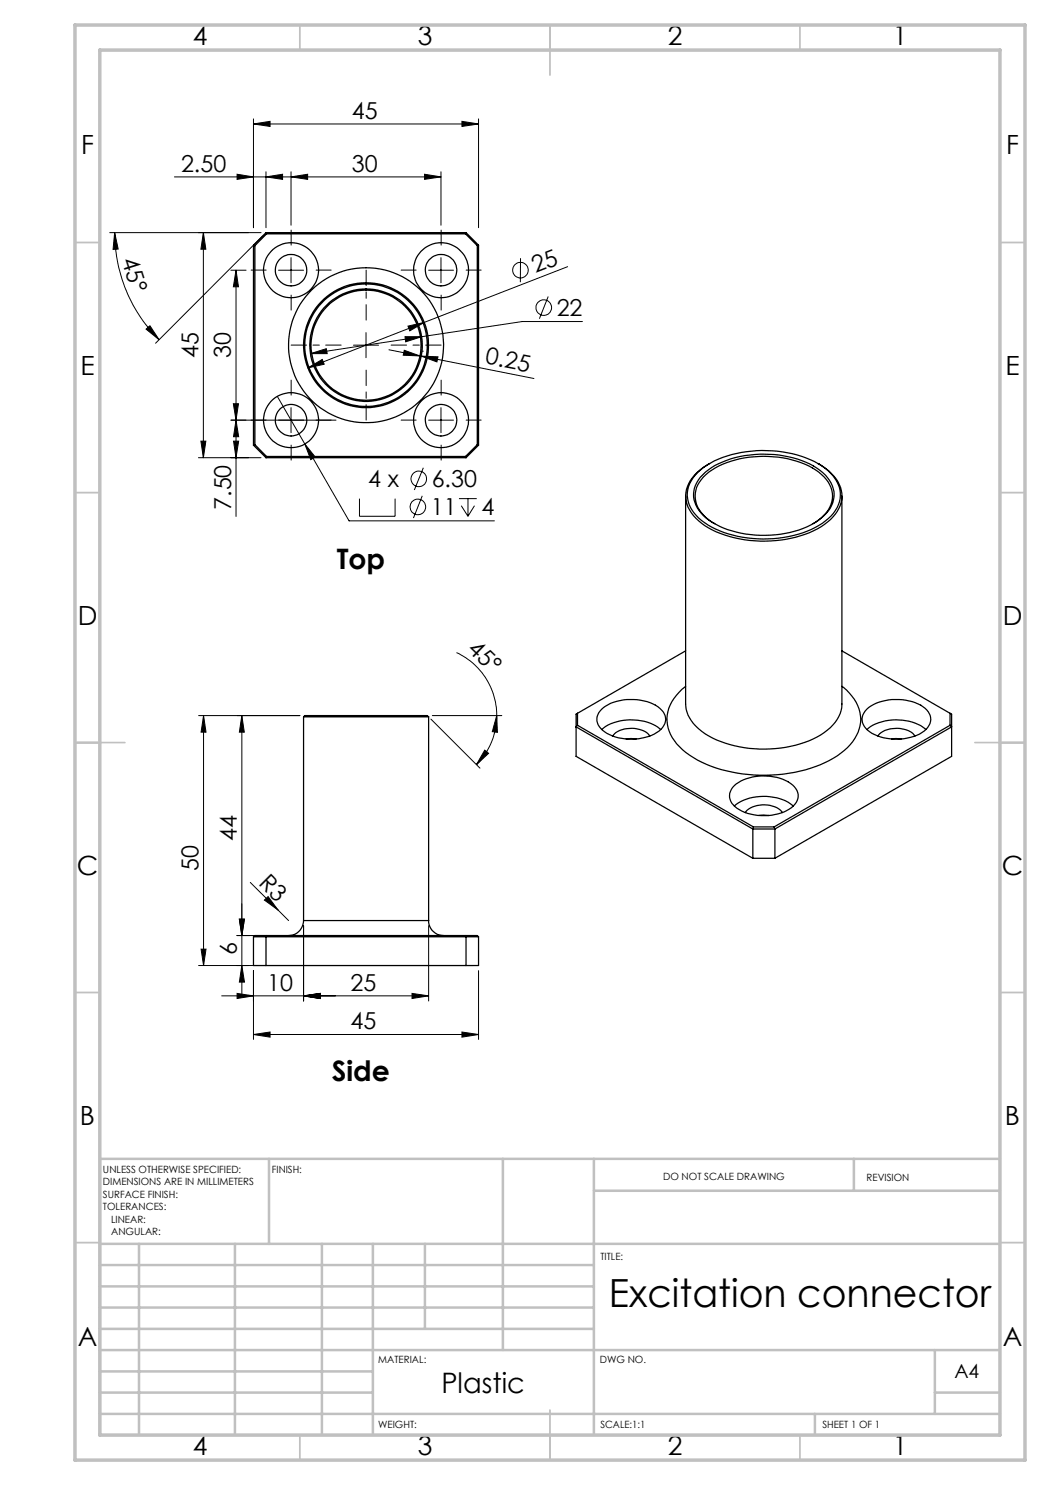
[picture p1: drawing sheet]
<svg xmlns="http://www.w3.org/2000/svg" width="210mm" height="297mm" viewBox="0 0 210 297" stroke-linecap="round" stroke-linejoin="round" font-family="sans-serif">
<g fill="none" stroke="#000" stroke-width=".2">
<path d="M47.4 34.9l3.3 .5-3.3 .5zM50.7 24.8l3.3-.5v1zM50.7 23.8v21.7M50.7 24.8h45M53.2 35.4l3.3-.5v1zM53.2 34.4v11.1M58.2 35.4l3.3-.5v1zM58.2 34.4v10.6M84.9 34.9l3.3 .5-3.3 .5zM88.2 34.4v10.6M88.2 35.4h-53.3M92.4 24.3l3.3 .5-3.3 .5z"/>
<path d="M95.7 23.8v21.7M21.9 46.5h30.3M22.9 46.5l.7 3.3-1 .1zM22.9 46.5a30.4 30.4 0 0 0 8.9 21.4M40.7 46.5v45M40.7 46.5l.5 3.3h-1zM46.2 54h3M47.2 54v49.3M47.2 54l.5 3.4h-1zM52.5 47.2l-21.4 21.4M55.7 54h5M58.2 51.5v5"/>
<path d="M85.7 54h5M88.2 51.5v5M104.1 51.6v4.8M109.6 59.3l-1.7 4.4M113.5 53.3l-28.7 11.2M29.2 65.8l.8-.6 1.8 2.7zM55.5 79.3l14.3 24.9h29.1M61.6 73.6l2.9-1.7 .3 .9zM62.1 70.7l3.2-1 .1 1zM70.7 69h5M73.2 66.5v5M77.8 70l6.2 1.2"/>
<path d="M80.9 70.1l3.1 1.1-3.4-.2zM81 67.3h3.3l-3.2 1.1zM81.6 65.2l3.2-.7-2.8 1.7zM83.8 72.2h.1M84 71.2h.2M84.2 71.2l3.4 .2-.2 1zM84.2 71.2l22.6 4.5M84.3 67.3l-22.2 3.4M84.5 70.2h.1M84.8 64.5l-23.2 9.1M116.5 64.3h-12l-20.2 3M39.7 91.5h12.5"/>
<path d="M40.2 88.2h1l-.5 3.3zM46.2 84h21M46.7 80.7h1l-.5 3.3zM46.7 88.2h1l-.5 3.3zM47.2 84l.5 3.3h-1zM58.2 81.5v5M61 88.8l2 2.6-.8 .5zM71.9 99.7v3.6h7.1v-3.6M84.5 99.2l-1.8 4.4M84.7 93.6l-1.8 4.4M85.7 84h5M88.2 81.5v5"/>
<path d="M91.8 99.7h3.6M93.6 99.7v3.6M92.3 101.1l1.3 2.2M94.9 101.1l-1.3 2.2M91.3 130.5a13.8 13.8 0 0 1 8 12.6M39.7 143.1h20.3M40.7 143.1v50M40.7 143.1l.5 3.3h-1zM48.4 143.1v56.4M48.4 143.1l.5 3.3h-1zM86.2 143.8l9.8 9.8M86.5 143.1h13.9"/>
<path d="M96.9 150l.8 .7-2.4 2.2zM99.3 143.1l.2 3.4-1-.2zM99.3 143.1a13.8 13.8 0 0 1-4 9.8M50.1 176.5l7.6 7.6M39.7 193.1h55M40.2 189.8h1l-.5 3.3zM44.3 199.2h41.4M47.4 187.1h47.3M47.4 198.7l3.3 .5-3.3 .5zM47.9 183.8h1l-.5 3.3zM48.4 193.1l.5 3.3h-1zM50.7 194.1v13.8"/>
<path d="M52.9 180l.7-.7 2 2.7zM60.7 199.2l3.3-.5v1zM60.7 185.1v15.1M82.4 198.7l3.3 .5-3.3 .5zM85.7 185.1v15.1M95.7 194.1v13.8M50.7 206.9l3.3-.5v1zM50.7 206.9h45M92.4 206.4l3.3 .5-3.3 .5z"/>
<circle cx="104.1" cy="54" r="1.56"/>
<circle cx="108.8" cy="61.5" r="1.55"/>
<circle cx="83.8" cy="95.8" r="1.55"/>
<circle cx="83.6" cy="101.4" r="1.55"/>
</g>
<g fill="none" stroke="#000" stroke-width=".2" stroke-dasharray="15.2 1.3 1.3 1.3">
<path d="M53.2 54h-3M58.2 49v-3M58.2 59v3M63.2 54h3M83.2 54h-3M88.2 49v-3M88.2 59v3M93.2 54h3M58.2 79v-3M88.2 79v-3M53.2 84h-3M58.2 89v3"/>
<path d="M63.2 84h3M83.2 84h-3M88.2 89v3M93.2 84h3"/>
</g>
<path d="M68.2 69h-10M73.2 64v-10M73.2 74v10M78.2 69h10" fill="none" stroke="#000" stroke-width=".2" stroke-dasharray="15.2 1.3 1.3 1.3" stroke-dashoffset="12.1"/>
<g fill="none" stroke="#c0c0c0" stroke-width=".35">
<path d="M60 5v5M110 5v10M160 5v5M15 48.5h5M200 48.5h5M15 98.5h5M200 98.5h5M15 148.5h10M195 148.5h10M15 198.5h5M200 198.5h5M15 248.5h5"/>
<path d="M200 248.5h5M60 287v5M110 282v10M160 287v5"/>
</g>
<g fill="none" stroke="#c0c0c0" stroke-width=".5">
<path d="M53.8 231.8v17M100.6 231.8v38.2M118.8 231.8v55.2M118.8 238.2h81.2M170.8 231.8v6.4M200 231.8h-180v55.2M20 248.8h180M20 257.3h98.8M20 253h98.8M27.8 248.8v38.2M47 248.8v38.2M64.4 248.8v38.2"/>
<path d="M74.6 248.8v38.2M85 248.8v17M20 265.8h98.8M20 261.5h98.8M20 278.5h54.6M20 274.3h54.6M20 270h180M187 278.5h13M187 270v12.8M20 282.8h180M163 282.8v4.2"/>
</g>
<path d="M15 5h190v287h-190zM20 10h180v277h-180z" fill="none" stroke="#c0c0c0" stroke-width=".7"/>
<g fill="#000">
<path d="M52.9 180l.7-.7 2 2.7z"/>
<path d="M53.2 35.4l3.3-.5v1zM47.4 34.9l3.3 .5-3.3 .5z"/>
<path d="M58.2 35.4l3.3-.5v1zM84.9 34.9l3.3 .5-3.3 .5z"/>
<path d="M22.9 46.5l.7 3.3-1 .1zM29.2 65.8l.8-.6 1.8 2.7z"/>
<path d="M61.6 73.6l3.2-.8-.3-.9zM81.6 65.2l.4 1 2.8-1.7z"/>
<path d="M80.9 70.1l3.1 1.1-3.4-.2zM84.2 71.2l3.4 .2-.2 1z"/>
<path d="M46.7 80.7h1l-.5 3.3zM47.2 54l.5 3.4h-1z"/>
<path d="M48.4 143.1l.5 3.3h-1zM47.9 183.8h1l-.5 3.3z"/>
<path d="M99.3 143.1l-.8 3.2 1 .2zM96.9 150l-1.6 2.9 2.4-2.2z"/>
<path d="M48.4 193.1l.5 3.3h-1zM47.9 183.8h1l-.5 3.3zM40.2 189.8h1l-.5 3.3zM40.7 143.1l.5 3.3h-1zM40.2 88.2h1l-.5 3.3zM40.7 46.5l.5 3.3h-1zM46.7 88.2h1l-.5 3.3zM47.2 84l.5 3.3h-1z"/>
<path d="M50.7 206.9l3.3-.5v1zM92.4 206.4l3.3 .5-3.3 .5zM60.7 199.2l3.3-.5v1zM82.4 198.7l3.3 .5-3.3 .5zM47.4 198.7l3.3 .5-3.3 .5zM60.7 199.2l3.3-.5v1zM50.7 24.8l3.3-.5v1zM92.4 24.3l3.3 .5-3.3 .5zM61 88.8l1.2 3.1 .8-.5zM62.1 70.7h3.3l-.1-1zM81 67.3l.1 1.1 3.2-1.1z"/>
</g>
<g fill="none" stroke="#000" stroke-width=".25">
<path d="M50.7 49v40M50.7 49l.3 .1M51 49.1v39.8M53.2 46.5h40M53.2 46.5l.1 .3M53.2 46.5l-2.5 2.5M53.3 46.8h39.8M53.3 46.8l-2.3 2.3M93.1 46.8l2.4 2.3M93.2 46.5l-.1 .3M93.2 46.5l2.5 2.5M95.5 49.1v39.8"/>
<path d="M95.7 49v40M95.7 49l-.2 .1M50.7 89l2.5 2.5M51 88.9l2.3 2.4M51 88.9l-.3 .1M53.2 91.5h40M53.3 91.3h39.8M53.3 91.3l-.1 .2M93.1 91.3l.1 .2M95.5 88.9l-2.4 2.4M95.5 88.9l.2 .1M95.7 89l-2.5 2.5"/>
<path d="M137.1 99.2v41.6a7.9 7.9 0 0 0 4.6 6.4 24.3 24.3 0 0 0 22.5-.2 7.8 7.8 0 0 0 4.2-6.1v-41.7M139.6 94.5a18.6 18.6 0 0 1 11.7-4.4 21.8 21.8 0 0 1 13.7 3.5 6.4 6.4 0 0 1 2.9 6.8 8.8 8.8 0 0 1-4.9 5.1 23.8 23.8 0 0 1-21.4-.5 7.2 7.2 0 0 1-4.1-6.6 6.4 6.4 0 0 1 2.1-3.9zM140.1 95.4a16.2 16.2 0 0 1 10.8-4.5 20.7 20.7 0 0 1 12.5 2.7 6.1 6.1 0 0 1 3.3 6.4 8.4 8.4 0 0 1-5.3 5.4 22.1 22.1 0 0 1-18.9-.9 6.4 6.4 0 0 1-3.7-6.3l.3-1.2zM141.9 92.7a8.3 8.3 0 0 0-4.8 6.4 7.9 7.9 0 0 0 4.6 6.5 24.3 24.3 0 0 0 22.5-.2 7.8 7.8 0 0 0 4.2-6.1 6.9 6.9 0 0 0-3.2-5.6l-1.6-1M142.9 104.7a6.2 6.2 0 0 1-3.7-6.6 9 9 0 0 1 6.1-5.6 21.9 21.9 0 0 1 17.2 1.1 7 7 0 0 1 4 5.6 6.5 6.5 0 0 1-3.9 5.5M137.1 137.3a8.2 8.2 0 0 0-3.6 7.7 10 10 0 0 0 5.2 6.5 29.6 29.6 0 0 0 20.2 3 19.2 19.2 0 0 0 11.6-6.2 7.1 7.1 0 0 0-.6-9.7l-1.5-1.3M137.1 130.2l-21.6 12.5M168.4 130.2l21.6 12.5M60.7 143.4h25M60.7 143.4l.3-.3h24.4l.3 .3M60.7 143.4v40.7M85.7 143.4v40.7"/>
<path d="M115.5 142.7v2.4M115.5 145.1l35.2 20.3M115.5 145.1l-.3 .3 35.4 20.4M115.5 142.7l-.3 .1v8.5l35.4 20.4M120.3 141.8a9.9 9.9 0 0 1 8.5-1.6 5.4 5.4 0 0 1 4.2 3 3.3 3.3 0 0 1-2.2 3.6 10.5 10.5 0 0 1-10.3-.8 2.62 2.62 0 0 1-.2-4.2zM120.4 145.9a9.8 9.8 0 0 1 9-1.5l1.7 .7 1.1 .8M122.5 147.2a5.3 5.3 0 0 1 6.3-1l.7 .5 .5 .5M125.2 147.8h2M146.8 157.2a10 10 0 0 1 11.7-.2 2.72 2.72 0 0 1-.2 4.5 10.3 10.3 0 0 1-11.3-.1 2.65 2.65 0 0 1-.2-4.2zM173.4 141.8a10 10 0 0 1 11.2-.4 2.83 2.83 0 0 1 1.6 2.6 2.83 2.83 0 0 1-1.8 2.5 10.4 10.4 0 0 1-10.9-.5 2.67 2.67 0 0 1-.1-4.2zM173.4 145.9a9.8 9.8 0 0 1 9.1-1.5l1.6 .7 1.1 .8M175.6 147.2a5.3 5.3 0 0 1 6.3-1l.7 .5 .4 .5"/>
<path d="M178.3 147.8h2M190 142.7v2.4M190 145.1l-35.2 20.3M190 145.1l.3 .3-35.3 20.4M190 142.7l.3 .1v8.5l-35.3 20.4M146.9 161.2a10 10 0 0 1 11.6-.1l.1 .1M149 162.5a5.3 5.3 0 0 1 6.4-1l1.1 1M150.6 165.8h4.4M150.6 171.7h4.4M150.6 165.8v5.9M150.7 165.4h4.1M150.7 165.4l-.1 .4"/>
<path d="M151.8 163.1h2M154.8 165.4l.2 .4M155 165.8v5.9M50.7 187.4h45M50.7 187.4v5.7h45v-5.7M50.7 187.4l.3-.3h44.5l.2 .3M53.3 187.1l-.1 .3v5.7M60.7 184.1a3 3 0 0 1-3 3M60.7 184.1h25M85.7 184.1a2.93 2.93 0 0 0 3 3M93.1 187.1l.1 .3v5.7"/>
<circle cx="58.2" cy="54" r="5.5"/>
<circle cx="58.2" cy="54" r="3.1"/>
<circle cx="88.2" cy="54" r="5.5"/>
<circle cx="88.2" cy="54" r="3.2"/>
<circle cx="73.2" cy="69" r="12.5"/>
<circle cx="73.2" cy="69" r="11.3"/>
<circle cx="73.2" cy="69" r="15.5"/>
<circle cx="73.2" cy="69" r="12.2"/>
<circle cx="73.2" cy="69" r="11"/>
<circle cx="58.2" cy="84" r="5.5"/>
<circle cx="58.2" cy="84.1" r="3.2"/>
<circle cx="88.2" cy="84" r="5.5"/>
<circle cx="88.2" cy="84" r="3.2"/>
</g>
<text font-size="7.8" x="121.8" y="261.5">Excitation connector</text>
<g font-size="5.6">
<text x="67.3" y="113.9">Top</text>
<text x="66.4" y="216.3">Side</text>
<text x="88.3" y="278.6">Plastic</text>
</g>
<g font-size="5.3">
<text x="38.5" y="9">4</text>
<text x="83.5" y="9">3</text>
<text x="133.6" y="9">2</text>
<text x="178.6" y="9">1</text>
<text x="16.2" y="30.7">F</text>
<text x="201.2" y="30.7">F</text>
<text x="16.1" y="75">E</text>
<text x="201.1" y="75">E</text>
<text x="15.5" y="125">D</text>
<text x="200.5" y="125">D</text>
<text x="15.4" y="175">C</text>
<text x="200.4" y="175">C</text>
<text x="16" y="225">B</text>
<text x="201" y="225">B</text>
<text x="15.5" y="269.2">A</text>
<text x="200.5" y="269.2">A</text>
<text x="38.5" y="291">4</text>
<text x="83.5" y="291">3</text>
<text x="133.6" y="291">2</text>
<text x="178.6" y="291">1</text>
</g>
<g font-size="4.7">
<text x="70.4" y="23.8">45</text>
<text x="36.2" y="34.3">2.50</text>
<text x="70.4" y="34.3">30</text>
<text x="24.3" y="52" transform="rotate(72 24.3 52)">45°</text>
<text x="107.1" y="54.7" transform="rotate(-21 107.1 54.7)">25</text>
<text x="111.3" y="63.2">22</text>
<text x="39.7" y="71.6" transform="rotate(-90 39.7 71.6)">45</text>
<text x="46.2" y="71.6" transform="rotate(-90 46.2 71.6)">30</text>
<text x="96.9" y="72.7" transform="rotate(11 96.9 72.7)">0.25</text>
<text x="46.2" y="102" transform="rotate(-90 46.2 102)">7.50</text>
<text x="73.7" y="97.5">4 x</text>
<text x="86.3" y="97.5">6.30</text>
<text x="86.2" y="103.1">11</text>
<text x="96.3" y="103.1">4</text>
<text x="93.3" y="129.9" transform="rotate(44 93.3 129.9)">45°</text>
<text x="47.4" y="168.2" transform="rotate(-90 47.4 168.2)">44</text>
<text x="39.7" y="174.2" transform="rotate(-90 39.7 174.2)">50</text>
<text x="51.6" y="176.8" transform="rotate(45 51.6 176.8)">R3</text>
<text x="47.4" y="191.1" transform="rotate(-90 47.4 191.1)">6</text>
<text x="53.4" y="198.2">10</text>
<text x="70.1" y="198.2">25</text>
<text x="70.1" y="205.9">45</text>
</g>
<text font-size="3.9" x="190.9" y="275.5">A4</text>
<g font-size="2">
<text x="20.6" y="234.6">UNLESS OTHERWISE SPECIFIED:</text>
<text x="20.6" y="237.1">DIMENSIONS ARE IN MILLIMETERS</text>
<text x="20.6" y="239.6">SURFACE FINISH:</text>
<text x="54.4" y="234.6">FINISH:</text>
<text x="132.6" y="236">DO NOT SCALE DRAWING</text>
<text x="173.3" y="236.2">REVISION</text>
<text x="20.6" y="242.1">TOLERANCES:</text>
<text x="22.2" y="244.6">LINEAR:</text>
<text x="22.2" y="247.1">ANGULAR:</text>
<text x="120.1" y="251.9">TITLE:</text>
<text x="75.6" y="272.5">MATERIAL:</text>
<text x="119.9" y="272.5">DWG NO.</text>
<text x="75.6" y="285.5">WEIGHT:</text>
<text x="120.1" y="285.6">SCALE:1:1</text>
<text x="164.5" y="285.6">SHEET 1 OF 1</text>
</g>
</svg>
